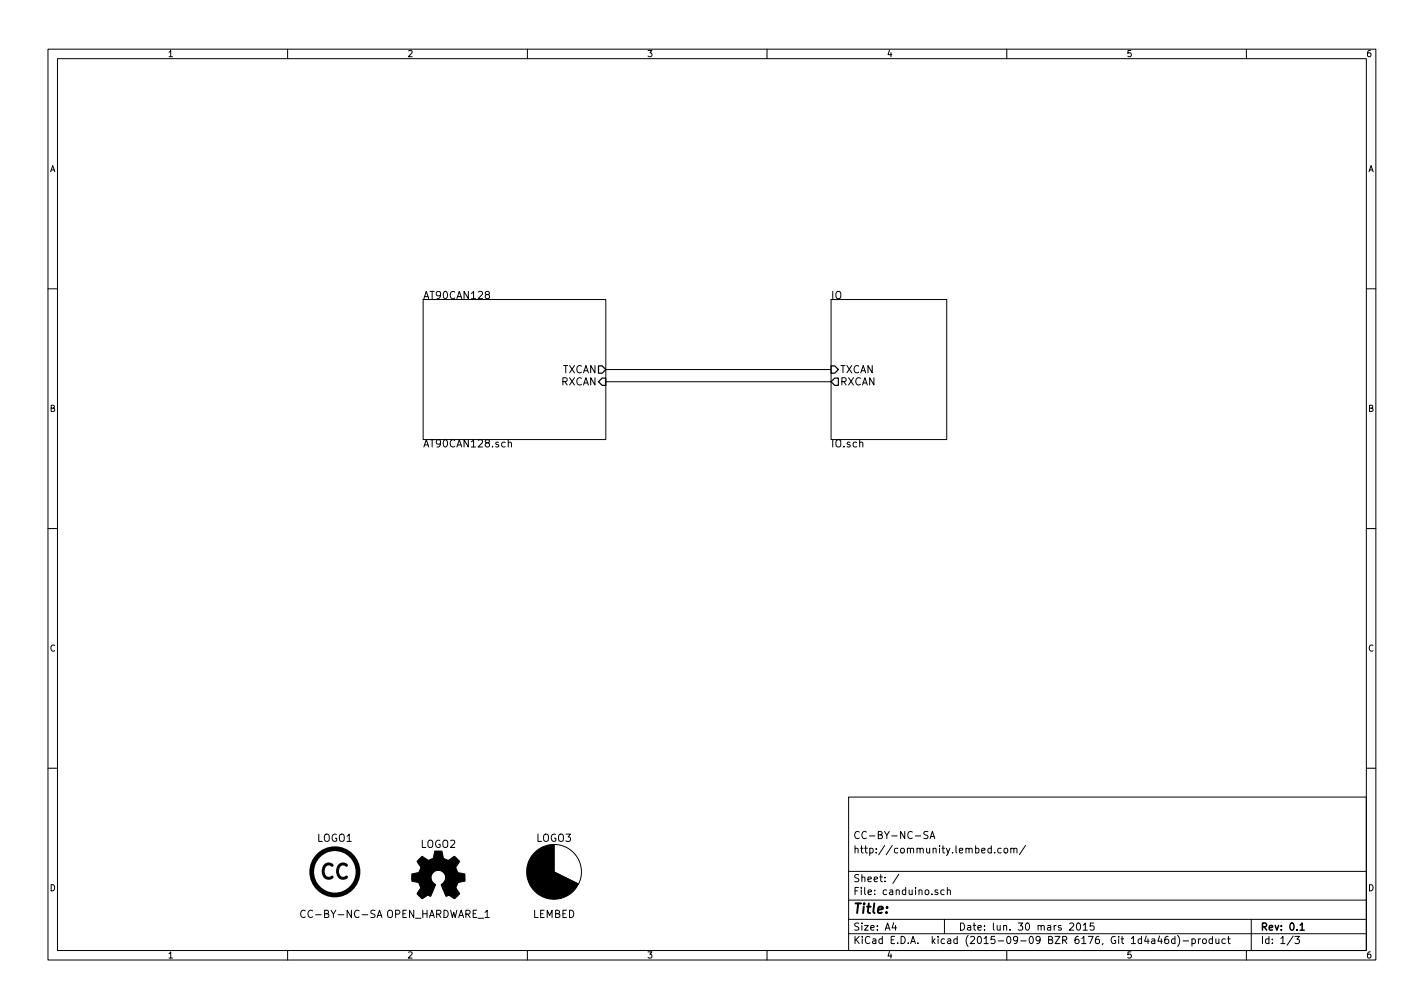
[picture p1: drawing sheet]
<svg xmlns="http://www.w3.org/2000/svg" width="297mm" height="210mm" viewBox="0 0 297 210" stroke-linecap="round" stroke-linejoin="round" font-family="sans-serif">
<g fill="none" stroke="#000" stroke-width=".21">
<path d="M10 10.3h277v189.9h-277zM12 12.2h273v186.1h-273zM60 10.3v1.9M110 10.3v1.9M160 10.3v1.9M210 10.3v1.9M260 10.3v1.9M10 60.2h2M88.3 62.5h38.1v29.2h-38.1zM101.5 61.4l-.3-.3 .1-.2 .2-.1 .5 .1 .1 .2-.1 .2-.6 .2-.2 .2v.3l.3 .3h.3l.3-.3v-.3l-.3-.3M126.4 77.1h47M126.4 79.6h47"/>
<path d="M173.4 62.5h24.1v29.2h-24.1zM285 60.2h2M106 92.4l.1-.1a.36 .36 0 0 1 .6 .2v.7M106 91.7v1.5M10 110.3h2M285 110.3h2M10 160.2h2M115.6 176.1v5.8l5 2.5M115.6 176.1a5.7 5.7 0 0 1 5.1 8.3M177 166.3h108v32h-108zM193.6 173.5l-.6-.1-.3 .3 .1 .3 .7 .4v.4l-.2 .1-.6-.1M194 174.9l.5-1.5 .5 1.5"/>
<path d="M194.1 174.5h.7M206.8 177l-.5-.1-.2 .3v.6l.2 .1 .5-.1M206.8 176.4v1.5M207.5 177.8v.1M208.8 177l-.4-.1-.3 .3 .1 .6 .2 .1 .4-.1M209.5 177.1l.2-.2 .4 .2 .1 .5-.1 .2-.4 .1-.2-.1zM210.8 177.1l.2-.2 .4 .1 .1 .9M210.8 176.9v1M211.5 177.1l.2-.2 .4 .1v.9M213.9 176.3l-1.3 2M285 160.2h2M60 198.3v1.9"/>
<path d="M63.7 190a.72 .72 0 0 0-1 .5 .72 .72 0 0 0 .7 .9l.3-.2M78.7 191.4l.5-1.5 .5 1.5M78.8 191h.7M110 198.3v1.9M160 198.3v1.9M177 194.8h108M177 191.8h108M177 187.8h108M177 181.8h108M186.4 192.5l-.3 1h.9M186.8 193v1M187.5 182.3l-1.3 2"/>
<path d="M195.6 185.7l-.4-.1-.2 .2 .1 .2 .5 .2v.3h-.6M197 185.7l-.5-.1-.3 .3 .1 .6 .2 .1 .5-.1M197 191.8v3M197.6 185.7l.2-.1 .4 .1v.9M197.6 185.1v1.5M210 198.3v1.9M223.1 192.7l.6-.2 .3 .5-1 1h1M224.7 192.7l.2-.2a.8 .8 0 0 1 .5 .8 .8 .8 0 0 1-.5 .7l-.4-.5zM226 193l.4-.5v1.5M226 194h.8M228.2 192.5h-.7l-.1 .7h.7l.1 .2v.5l-.2 .1-.6-.1M240.3 195.9h.5l.1 .9"/>
<path d="M240.9 196.2l-.5 .1-.2 .2 .2 .3 .5-.1M241.9 195.2l-.4 1.1h1M242.2 195.8v1M243.7 195.3l-.5 .1a1.11 1.11 0 0 0-.1 1.3l.4 .1 .2-.1 .1-.5-.3-.3-.4 .1-.1 .2M245.1 195.9l-.4-.1-.3 .3v.6l.3 .1 .4-.1M245.1 195.3v1.5M245.6 195.1a1.71 1.71 0 0 1 0 2.3M246.8 196.3h1.1M248.6 195.9l.5-.1 .3 .3-.2 .6h-.6M248.6 195.8v1.5M250 195.8v1M250.4 195.8l-.4 .3"/>
<path d="M250.9 196l.2-.2 .5 .2v.5l-.1 .2-.4 .1-.2-.1zM252.9 195.9l-.4-.1-.3 .3 .1 .6 .2 .1 .4-.1M252.9 195.3v1.5M253.6 195.8l.1 .9 .4 .1 .2-.1M254.3 195.8v1M255.6 195.9l-.4-.1-.3 .3 .1 .6 .2 .1 .4-.1M256.1 195.8h.5M256.3 195.3v1.3l.3 .2M260 198.3v1.9M261 191.8v6.5M269.7 195.2l-1.2 2M270.1 195.3h.9l-.5 .6 .5 .1v.7l-.2 .1-.7-.1"/>
</g>
<path d="M271.2 193l.4-.5v1.5M271.2 194h.9" fill="none" stroke="#000" stroke-width=".3"/>
<path d="M124.8 76.3h.8l.8 .8-.8 .7h-.8zM125.6 78.9h.8v1.5h-.8l-.8-.8zM173.4 76.3h.7l.8 .8-.8 .7h-.7zM174.1 78.9h.8v1.5h-.8l-.7-.8z" fill="none" stroke="#000" stroke-width=".25"/>
<circle cx="69.8" cy="181.9" r="4.8" fill="none" stroke="#000" stroke-width=".99"/>
<path d="M111.5 177.8a5.7 5.7 0 0 1 4.1-1.7v11.5a5.7 5.7 0 0 1-5.3-3.6 5.7 5.7 0 0 1 1.2-6.2zM87.5 179.1l.6-.5 .6 .4a1.06 1.06 0 0 0 1.2 .3 1.06 1.06 0 0 0 .6-1l.2-.8h1.5l.1 .5a1.13 1.13 0 0 0 .7 1.3l.5 .2 1.3-.9 1.1 1-.4 .7a.75 .75 0 0 0-.2 1.2l.2 .5 1.5 .3v1.5l-.8 .1a.8 .8 0 0 0-1 .9v.2a1.72 1.72 0 0 0 .6 1.3v.3l-1 .9-.8-.6a.61 .61 0 0 0-1 .1l-1-2.4a1.73 1.73 0 0 0 .2-2.8 1.54 1.54 0 0 0-2.2 .6 1.54 1.54 0 0 0 .9 2.1l-1 2.3a.4 .4 0 0 1-.3 .2 .4 .4 0 0 1-.4-.3l-1.1 .8-1-.9-.1-.2 .8-1.2-.2-.5a.71 .71 0 0 0-1-.8l-.7-.1v-1.5l.5-.1a1.11 1.11 0 0 0 1.2-.7 .75 .75 0 0 0-.2-1.2l-.4-.6zM115.5 181.9l5.1 2.5a5.6 5.6 0 0 1-5 3.2z" fill="#000" stroke="#000" stroke-width=".21"/>
<text font-size="4.2" x="66.9" y="183.4">CC</text>
<text font-size="2.8" x="178" y="190.5">Title:</text>
<g font-size="2.1">
<text x="88.3" y="62.4">AT90CAN128</text>
<text x="173.4" y="62.4">IO</text>
<text x="117.1" y="77.8">TXCAN</text>
<text x="175.3" y="77.8">TXCAN</text>
<text x="116.9" y="80.4">RXCAN</text>
<text x="175.3" y="80.4">RXCAN</text>
<text x="88.3" y="93.3">AT90CAN128.sch</text>
<text x="173.4" y="93.3">IO.sch</text>
<text x="66.1" y="175.6">LOGO1</text>
<text x="87.7" y="176.9">LOGO2</text>
<text x="111.9" y="175.6">LOGO3</text>
<text x="178" y="178">http://community.lembed.com/</text>
<text x="178" y="175">CC-BY-NC-SA</text>
<text x="178" y="184">Sheet: /</text>
<text x="64.1" y="191.5">CC-BY-NC-SA</text>
<text x="80.4" y="191.5">OPEN_HARDWARE_1</text>
<text x="111.1" y="191.5">LEMBED</text>
<text x="178" y="186.7">File: canduino.sch</text>
<text x="178" y="196.9">KiCad E.D.A. kicad (2015-09-09 BZR 6176, Git 1d4a46d)-product</text>
<text x="178" y="194.1">Size: A4</text>
<text x="200" y="194.1">Date: lun. 30 mars 2015</text>
<text x="263" y="194.1">Rev: 0.1</text>
<text x="263" y="196.9">Id: 1/3</text>
</g>
<g font-size="1.8">
<text x="35" y="11.9">1</text>
<text x="85" y="11.9">2</text>
<text x="135" y="11.9">3</text>
<text x="185" y="11.9">4</text>
<text x="235" y="11.9">5</text>
<text x="285" y="11.9">6</text>
<text x="10.4" y="35.9">A</text>
<text x="285.4" y="35.9">A</text>
<text x="10.4" y="85.9">B</text>
<text x="285.4" y="85.9">B</text>
<text x="10.4" y="135.9">C</text>
<text x="285.4" y="135.9">C</text>
<text x="10.4" y="185.9">D</text>
<text x="285.4" y="185.9">D</text>
<text x="35" y="199.9">1</text>
<text x="85" y="199.9">2</text>
<text x="135" y="199.9">3</text>
<text x="185" y="199.9">4</text>
<text x="235" y="199.9">5</text>
<text x="285" y="199.9">6</text>
</g>
</svg>
